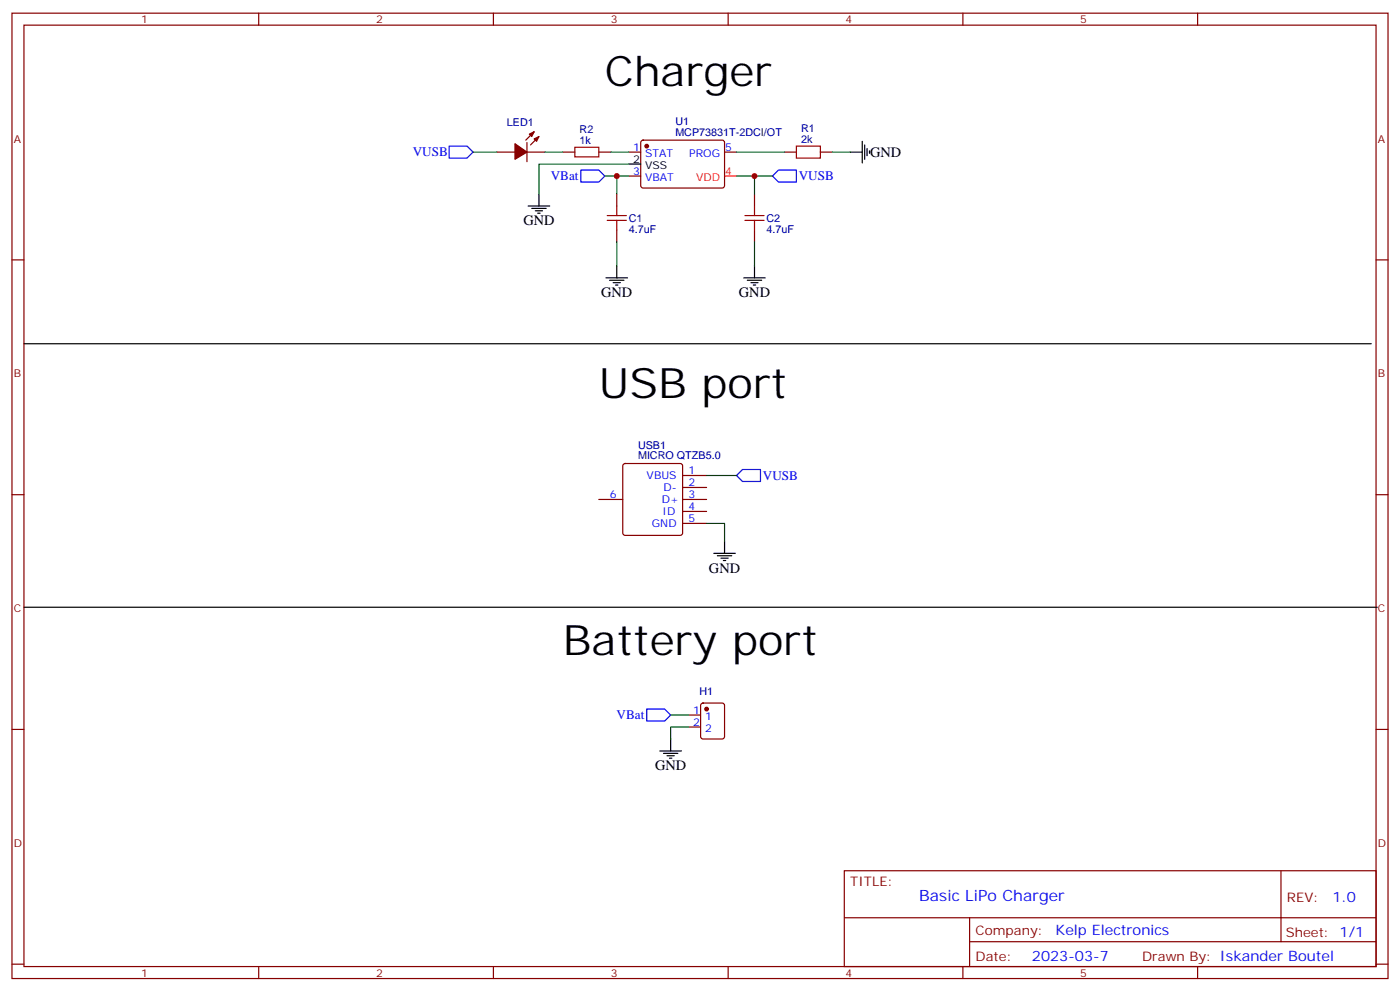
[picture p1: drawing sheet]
<svg xmlns="http://www.w3.org/2000/svg" width="412mm" height="292mm" viewBox="0 0 412 292" stroke-linecap="round" stroke-linejoin="round" font-family="sans-serif">
<g fill="none" stroke="#870000" stroke-width=".35">
<path d="M3.5 3.9h405.4v284.3h-405.4zM7.1 7.4h398.2v277.3h-398.2zM76.2 3.9v3.5M145.3 3.9v3.5M214.5 3.9v3.5M283.6 3.9v3.5M352.8 3.9v3.5M157.3 38.8l-2.4 2.5M146.4 44.8h5.3M155.2 44.8h5.3M155.2 42v5.6M158.7 40.2l-2.4 2.5"/>
<path d="M165.8 44.8h3.5M176.4 44.8h3.5M181.7 57.2v3.5M185.2 44.8h3.5M185.2 51.9h3.5M189 41.5l.4-.2h23.6l.4 .7v13l-.7 .4-23.5-.1-.5-.6v-12.7zM213.4 44.8h3.6M222.2 57.2v3.5M231.1 44.8h3.5M241.7 44.8h3.5M3.5 76.6h3.6M181.7 67.7v3.6"/>
<path d="M222.2 67.7v3.6M405.3 76.6h3.6M183.7 136.7l.4-.2h16.3l.5 .2 .2 .5v19.8l-.3 .5-.4 .2h-16.3l-.4-.2-.3-.5v-19.8zM3.5 145.7h3.6M176.4 147.1h7M201.1 154.2h7M201.1 140.1h7M201.1 143.6h7M201.1 147.1h7M201.1 150.6h7M405.3 145.7h3.6M3.5 214.8h3.6"/>
<path d="M202.8 210.6h3.6M202.8 214.1h3.6M206.6 207.3l.5-.2h5.6l.7 .4v9.5l-.4 .6-5.9 .1-.7-.5v-9.4zM405.3 214.8h3.6M248.7 256.5h156.6v28.2h-156.6zM377.3 256.5v20.9M248.7 270.3h156.5M285.6 277.4h119.6M285.6 270.3v14.1M3.5 284h3.6M76.2 284.7v3.5M145.3 284.7v3.5"/>
<path d="M214.5 284.7v3.5M283.6 284.7v3.5M352.8 284.7v3.5M405.3 284h3.6"/>
</g>
<g fill="#870000" stroke="#870000" stroke-width=".35">
<path d="M157.3 40.9l1.4-.7-.7 1.4z"/>
<path d="M155.9 39.5l1.4-.7-.7 1.4z"/>
<path d="M151.7 42.3l3.5 2.5-3.5 2.1z"/>
<circle cx="190.5" cy="43" r=".53"/>
<circle cx="208.1" cy="208.8" r=".53"/>
</g>
<g fill="none" stroke="#000" stroke-width=".35">
<path d="M158.7 57.2v3.5M185.2 48.3h3.5M250.5 44.8h3.5M254 41.6v6.4M254.7 42.7v4.2M255.4 43.7v2.2M256.1 44.5v.7M155.6 60.7h6.3M156.6 61.4h4.3M157.7 62.1h2.1M158.4 62.8h.7M181.7 78.3v3.5"/>
<path d="M222.2 78.3v3.5M178.5 81.8h6.4M179.6 82.6h4.2M180.6 83.3h2.1M181.3 84h.7M219.1 81.8h6.3M220.1 82.6h4.3M221.2 83.3h2.1M221.9 84h.7M7.1 101.2h396.8M213.4 159.5v3.5M7.1 178.9h398.6"/>
<path d="M210.3 163h6.3M211.3 163.7h4.2M212.4 164.4h2.1M213.1 165.1h.7M197.6 217.7v3.5M194.4 221.2h6.3M195.4 221.9h4.3M196.5 222.6h2.1M197.2 223.3h.7"/>
</g>
<path d="M213.4 51.9h3.6" fill="none" stroke="#f00" stroke-width=".35"/>
<path d="M169.3 43.4h7.1v2.8h-7.1zM234.6 43h7.1v3.6h-7.1zM178.9 64.9h5.6M178.9 63.5h5.6M181.7 60.7v2.8M181.7 64.9v2.8M219.4 64.9h5.7M219.4 63.5h5.7M222.2 60.7v2.8M222.2 64.9v2.8" fill="none" stroke="#a10000" stroke-width=".35"/>
<g fill="none" stroke="#008700" stroke-width=".35">
<path d="M139.3 44.8h7.1M160.5 44.8h5.3M178.2 51.9h7M179.9 44.8h5.3M181.7 51.9v5.3M185.2 48.3h-26.5v8.9M217 51.9h5.2v5.3M217 44.8h14.1M222.2 51.9h5.3M245.2 44.8h5.3M181.7 71.3v7M222.2 71.3v7"/>
<path d="M208.1 154.2h5.3v5.3M208.1 140.1h8.9M197.6 210.6h5.2M202.8 214.1h-5.2v3.6"/>
</g>
<path d="M132.3 43h5.3l1.7 1.8-1.7 1.8h-5.3zM171.1 50.1h5.3l1.8 1.8-1.8 1.7h-5.3zM227.5 51.9l1.8-1.8h5.3v3.5h-5.3zM217 140.1l1.7-1.8h5.3v3.5h-5.3zM190.5 208.8h5.3l1.8 1.8-1.8 1.8h-5.3z" fill="none" stroke="#00f" stroke-width=".35"/>
<g fill="#c00">
<circle cx="181.7" cy="51.9" r=".88"/>
<circle cx="222.3" cy="51.9" r=".88"/>
</g>
<g font-size="12.3">
<text x="178.2" y="25.4">Charger</text>
<text x="176.4" y="117.1">USB port</text>
<text x="165.8" y="193">Battery port</text>
</g>
<text font-size="4.6" fill="#00f" x="270.8" y="265.5">Basic LiPo Charger</text>
<g font-size="4.2">
<text x="256.3" y="46.2">GND</text>
<text x="154.2" y="66.3">GND</text>
<text x="177.1" y="87.5">GND</text>
<text x="217.7" y="87.5">GND</text>
<text x="208.8" y="168.6">GND</text>
<text x="193" y="226.8">GND</text>
</g>
<g font-size="4.2" fill="#00f">
<text x="392.5" y="265.7">1.0</text>
<text x="310.9" y="275.3">Kelp Electronics</text>
<text x="304" y="283.1">2023-03-7</text>
</g>
<g font-size="3.9" fill="#00f">
<text x="121.6" y="46">VUSB</text>
<text x="162.2" y="53.1">VBat</text>
<text x="235.3" y="53.1">VUSB</text>
<text x="224.7" y="141.3">VUSB</text>
<text x="181.6" y="211.9">VBat</text>
</g>
<g font-size="3.9" fill="#800">
<text x="250.5" y="261.1">TITLE:</text>
<text x="379.1" y="265.7">REV:</text>
<text x="287.4" y="275.3">Company:</text>
<text x="378.7" y="275.9">Sheet: 1/1</text>
<text x="287.4" y="282.9">Date:</text>
<text x="336.4" y="283">Drawn By: Iskander Boutel</text>
</g>
<g font-size="3.2" fill="#800">
<text x="41.6" y="6.9">1</text>
<text x="110.8" y="6.9">2</text>
<text x="179.9" y="6.9">3</text>
<text x="249.1" y="6.9">4</text>
<text x="318.2" y="6.9">5</text>
<text x="4.1" y="42">A</text>
<text x="405.9" y="42">A</text>
<text x="4.1" y="111.1">B</text>
<text x="405.9" y="111.1">B</text>
<text x="4.1" y="180.3">C</text>
<text x="405.9" y="180.3">C</text>
<text x="4.1" y="249.4">D</text>
<text x="405.9" y="249.4">D</text>
<text x="41.6" y="287.7">1</text>
<text x="110.8" y="287.7">2</text>
<text x="179.9" y="287.7">3</text>
<text x="249.1" y="287.7">4</text>
<text x="318.2" y="287.7">5</text>
</g>
<g font-size="3.2" fill="#000080">
<text x="149.3" y="37.1">LED1</text>
<text x="170.7" y="39.2">R2</text>
<text x="198.9" y="40">MCP73831T-2DCI/OT</text>
<text x="198.9" y="36.8">U1</text>
<text x="236" y="42">2k</text>
<text x="236" y="38.8">R1</text>
<text x="170.7" y="42.3">1k</text>
<text x="185.2" y="65.4">C1</text>
<text x="225.8" y="65.4">C2</text>
<text x="185.2" y="68.5">4.7uF</text>
<text x="225.8" y="68.5">4.7uF</text>
<text x="187.9" y="135.3">MICRO QTZB5.0</text>
<text x="187.9" y="132.1">USB1</text>
<text x="206" y="204.7">H1</text>
</g>
<g font-size="3.2" fill="#00f">
<text x="186.5" y="44.5">1</text>
<text x="190" y="46.2">STAT</text>
<text x="203" y="46.2">PROG</text>
<text x="213.6" y="44.5">5</text>
<text x="186.5" y="51.5">3</text>
<text x="190" y="53.3">VBAT</text>
<text x="190.5" y="141.1">VBUS</text>
<text x="202.8" y="139.7">1</text>
<text x="202.8" y="143.2">2</text>
<text x="179.7" y="146.8">6</text>
<text x="195" y="148.2">D+</text>
<text x="195.4" y="144.6">D-</text>
<text x="202.8" y="146.8">3</text>
<text x="192" y="155.2">GND</text>
<text x="195.2" y="151.7">ID</text>
<text x="202.8" y="153.8">5</text>
<text x="202.8" y="150.3">4</text>
<text x="204.2" y="210.3">1</text>
<text x="204.2" y="213.8">2</text>
<text x="207.7" y="212">1</text>
<text x="207.7" y="215.5">2</text>
</g>
<g font-size="3.2">
<text x="186.5" y="48">2</text>
<text x="190" y="49.7">VSS</text>
</g>
<g font-size="3.2" fill="#f00">
<text x="205.1" y="53.3">VDD</text>
<text x="213.6" y="51.5">4</text>
</g>
</svg>
